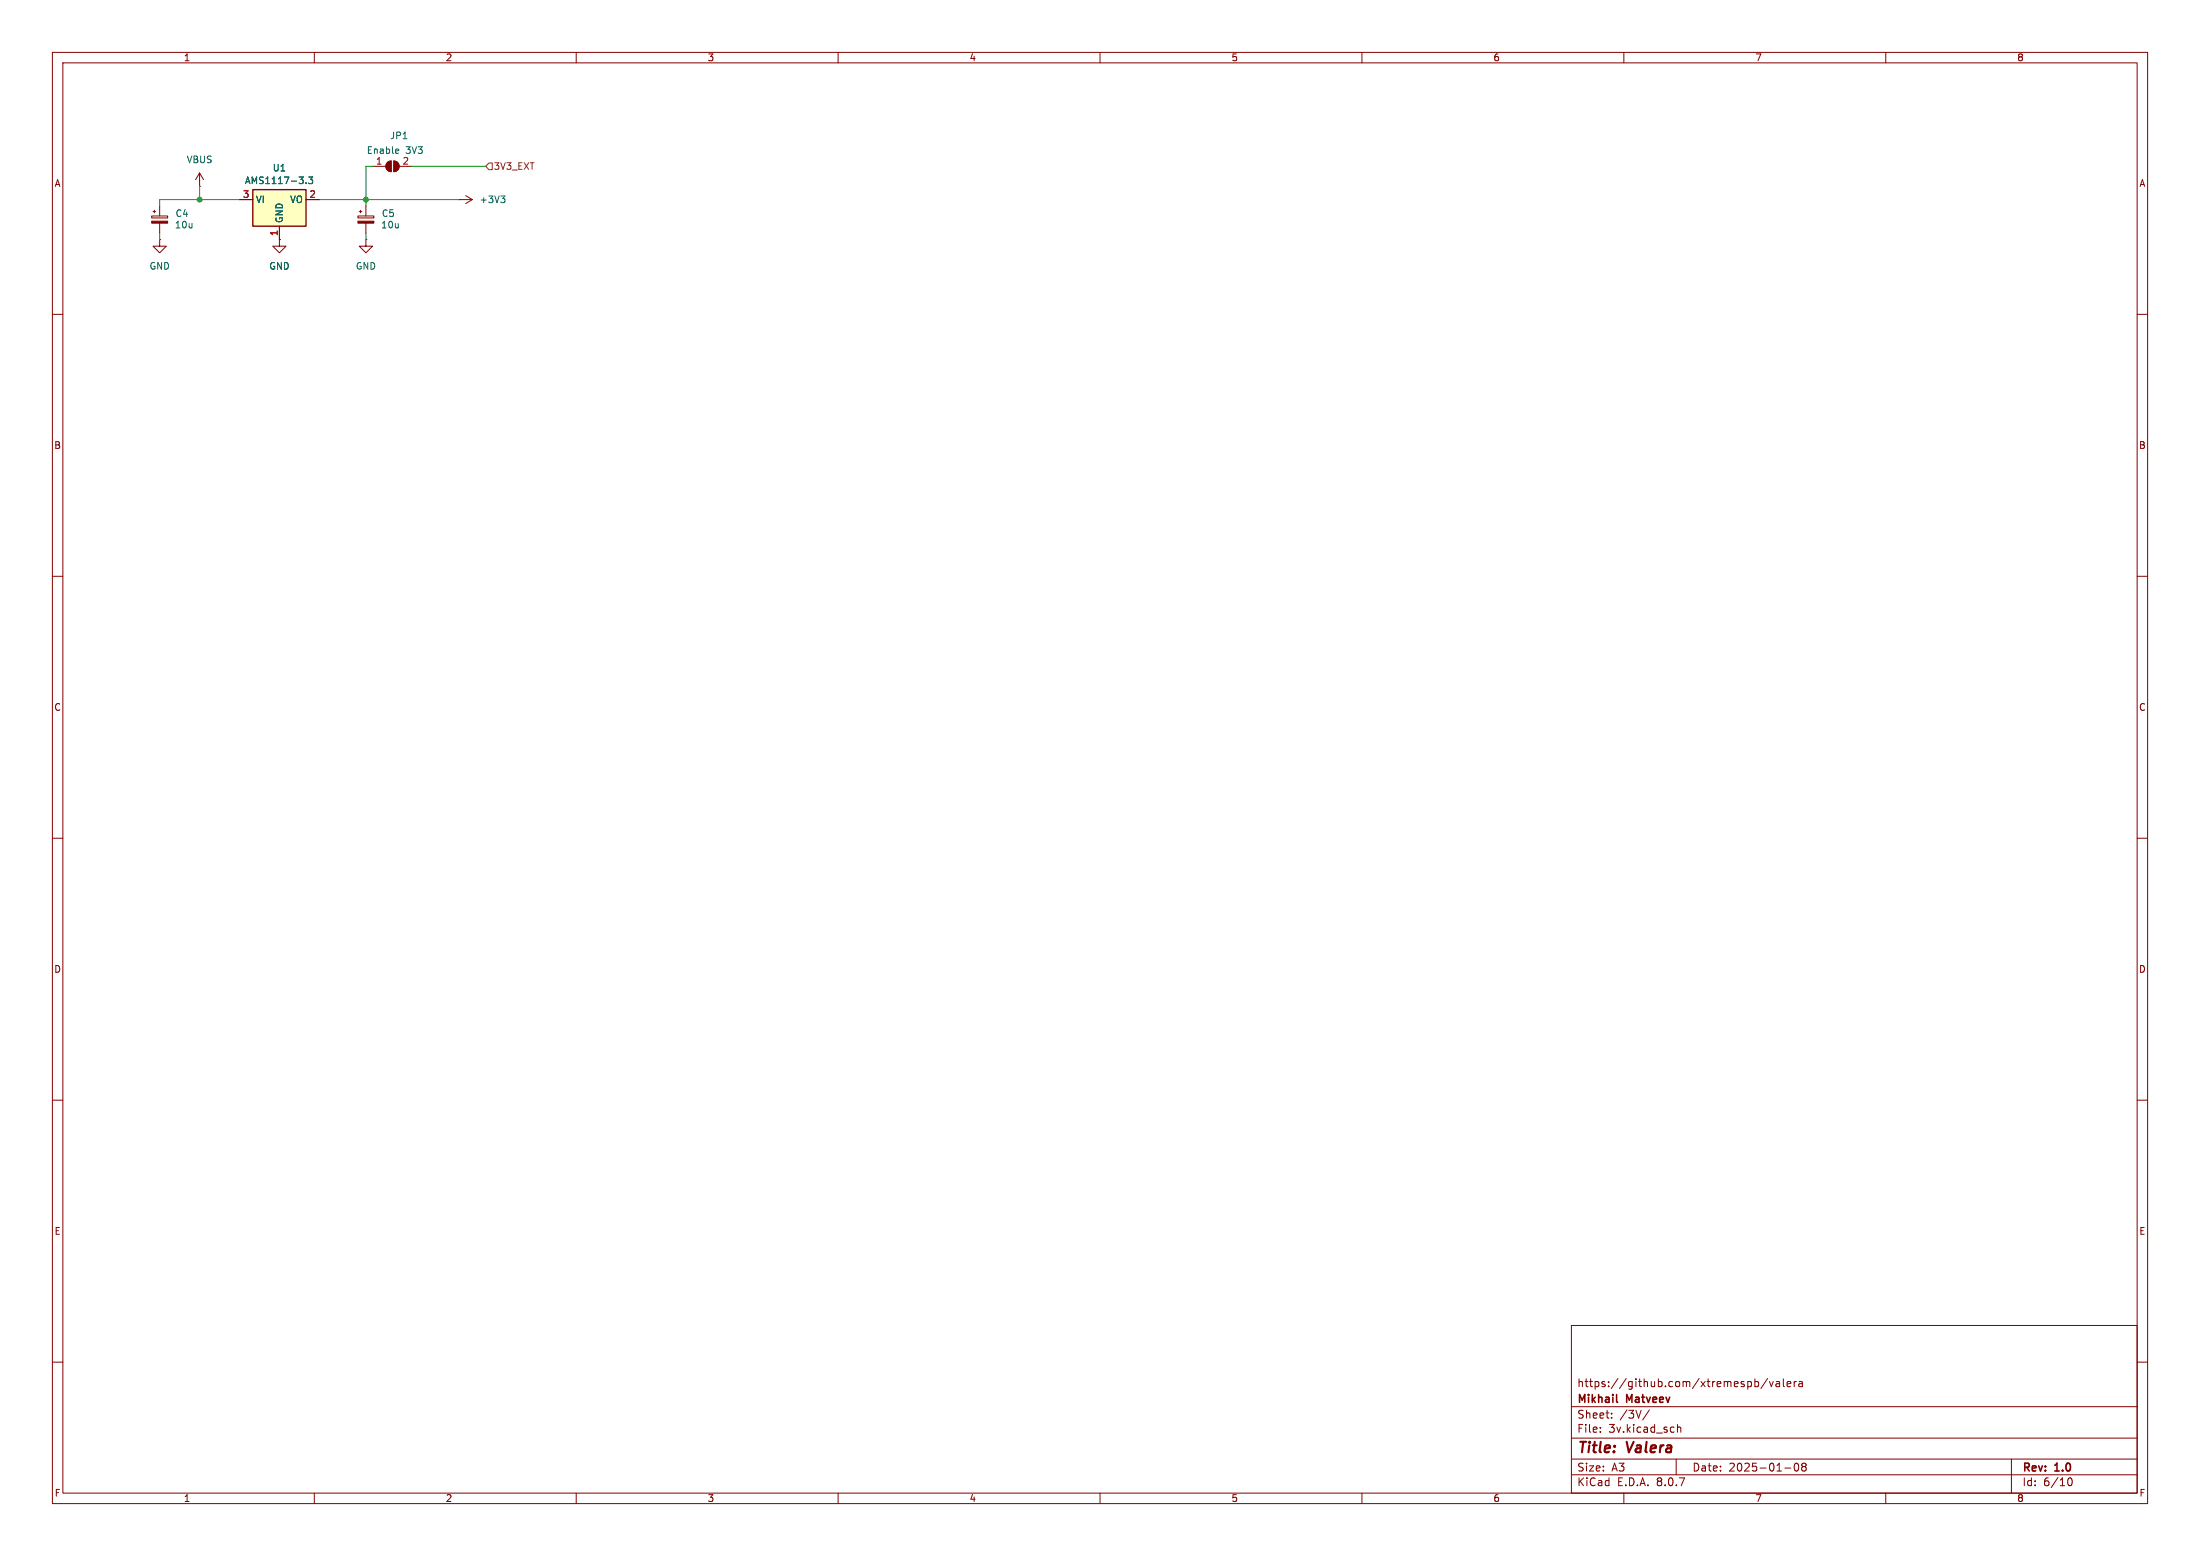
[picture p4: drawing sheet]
<svg xmlns="http://www.w3.org/2000/svg" width="420mm" height="297mm" viewBox="0 0 420 297" stroke-linecap="round" stroke-linejoin="round" font-family="sans-serif">
<g fill="none" stroke="#840000" stroke-width=".19">
<path d="M10 10h400v277h-400zM12 12h396v273h-396zM60 10v2M110 10v2M160 10v2M210 10v2M260 10v2M310 10v2M360 10v2M30.5 39.4v1.8M69.8 39.4v1.8M71.1 31.8h2.6"/>
<path d="M74 31l.7-.3v2.1a1.02 1.02 0 0 1-1-.7 1.02 1.02 0 0 1 .3-1.1zM75.2 30.7a1.02 1.02 0 0 1 1 1.1 1.02 1.02 0 0 1-1 1zM76.2 31.8h2.5M87.6 38.1h.1M87.6 38.1h2.6M88.9 37.3l1.3 .8M90.2 38.1l-1.3 .8M29 41.2h3v.4h-3zM29.2 40.4h.5M29.5 40.1v.5M30.5 45.7v1.3h1.2l-1.2 1.3-1.3-1.3h1.3M30.5 45.7h.1"/>
<path d="M30.5 42.6v1.9M68.3 41.2h3.1v.4h-3.1zM68.6 40.4h.5M68.8 40.1v.5M69.8 45.7v1.3h1.3l-1.3 1.3-1.2-1.3h1.2M69.8 45.7h.1M69.8 42.6v1.9M10 60h2M408 60h2M10 110h2M408 110h2M10 160h2"/>
<path d="M408 160h2M10 210h2M408 210h2M300 253h108v32h-108zM10 260h2M300 278.5h108M300 274.5h108M300 268.5h108M305.5 273.2v.2M305.5 272.5v.1M307.7 270.5v.2M307.7 269.8v.1"/>
<path d="M314.9 269.1l-1.3 1.9M320 278.5v3M320.2 271.9v1.5M320.2 272.5l.2-.1 .4 .1 .1 .9M335 263.8l.4-.1 .3 .3-.1 .6h-.6M335 263.2v1.5M337.4 263.1l-1.2 1.9M337.8 263.7l.4 1 .3-1M339.1 263.8h.6v.9M339.7 264l-.5 .1a.29 .29 0 0 0-.2 .3 .29 .29 0 0 0 .2 .3l.5-.1M340.4 263.2v1.3l.3 .2M341.2 264.2l.7-.2-.1-.2-.4-.1-.2 .2v.7h.6"/>
<path d="M342.5 263.7v1M342.7 279.4l.2-.1a.8 .8 0 0 1 .5 .7 .8 .8 0 0 1-.5 .8l-.2-.2-.2-.4zM342.9 263.7l-.2 .1-.2 .2M343.4 263.8h.6l.1 .9M344.1 264l-.5 .1a.29 .29 0 0 0-.2 .3 .29 .29 0 0 0 .2 .3l.5-.1M344.2 279.9l-.3-.3 .3-.3 .5 .1 .1 .2-.3 .3M344.2 279.9l-.3 .3 .1 .4 .2 .2 .5-.1 .1-.2-.1-.4-.2-.2M344.2 279.9h.3M384 278.5v6.5M408 260h2M60 285v2M110 285v2"/>
<path d="M160 285v2M210 285v2M260 285v2M300 281.5h108M310 285v2M340.7 280.2h1.2M360 285v2M394.7 282.7l.2-.5 .2-.1a.8 .8 0 0 1 .5 .7 .8 .8 0 0 1-.5 .8l-.2-.2-.2-.4"/>
</g>
<path d="M308.6 267.5l.2 .2" fill="none" stroke="#840000" stroke-width=".3"/>
<g fill="#840000" stroke="#840000" stroke-width=".19">
<path d="M29 42.2h3v.4h-3z"/>
<path d="M68.3 42.2h3.1v.4h-3.1z"/>
<path d="M74 31l.7-.3v2.1a1.02 1.02 0 0 1-1-.7 1.02 1.02 0 0 1 .3-1.1z"/>
<path d="M75.2 30.7a1.02 1.02 0 0 1 1 1.1 1.02 1.02 0 0 1-1 1z"/>
</g>
<path d="M76 28.4l.1 .3-.6 .2M76.1 29.2l-.1 .1M95.6 37.4h.8l-.4 .5M96.1 37.9l.3 .2v.3l-.3 .3" fill="none" stroke="#006464" stroke-width=".19"/>
<path d="M48.3 36.2h10.1v7h-10.1z" fill="#ffffc2"/>
<path d="M48.3 36.2h10.1v7h-10.1z" fill="none" stroke="#840000" stroke-width=".25"/>
<path d="M38.1 35.6h.1M38.1 33l-.8 1.3M38.1 33v2.6M38.1 33l.8 1.3M45.7 38.1h2.6M58.4 38.1h2.6M53.3 45.7v1.3h1.3l-1.3 1.3-1.2-1.3h1.2M53.3 45.7h.1M53.3 43.2v2.5" fill="none" stroke="#840000" stroke-width=".19"/>
<path d="M58.4 34.9v.2M58.9 33.8h.8l-.4 .5 .3 .1v.5l-.2 .2-.5-.2" fill="none" stroke="#006464" stroke-width=".19"/>
<path d="M93.3 31.1h.7v1.3h-.7l-.6-.6z" fill="none" stroke="#725600" stroke-width=".19"/>
<path d="M38.1 35.6v2.5M45.7 38.1h-15.2v1.3M61 38.1h26.6M71.1 31.8h-1.3v7.6M78.7 31.8h14M30.5 44.5v1.2M69.8 44.5v1.2" fill="none" stroke="#009600" stroke-width=".19"/>
<g fill="#009600" stroke="#009600" stroke-width=".19">
<circle cx="38.1" cy="38.1" r=".46"/>
<circle cx="69.8" cy="38.1" r=".46"/>
</g>
<g font-size="2.8" fill="#840000">
<text x="301" y="277.9">Title:</text>
<text x="310.6" y="277.9">Valera</text>
</g>
<g font-size="2.1" fill="#840000">
<text x="301" y="268.2">Mikhail</text>
<text x="301" y="265">https://github.com/xtremespb/valera</text>
<text x="310.6" y="268.2">Matveev</text>
<text x="301" y="273.7">File:</text>
<text x="301" y="271">Sheet:</text>
<text x="307.1" y="273.7">3v.kicad_sch</text>
<text x="309.2" y="271">/3V/</text>
<text x="301" y="281.1">Size:</text>
<text x="307.6" y="281.1">A3</text>
<text x="323" y="281.1">Date:</text>
<text x="330" y="281.1">2025-01-08</text>
<text x="386" y="281.3">Rev:</text>
<text x="392.4" y="281.3">1.0</text>
<text x="301" y="283.9">KiCad</text>
<text x="308.7" y="283.9">E.D.A.</text>
<text x="316.3" y="283.9">8.0.7</text>
<text x="386" y="283.9">Id:</text>
<text x="390.1" y="283.9">6/10</text>
</g>
<g font-size="1.8" fill="#840000">
<text x="35" y="11.9">1</text>
<text x="85" y="11.9">2</text>
<text x="135" y="11.9">3</text>
<text x="185" y="11.9">4</text>
<text x="235" y="11.9">5</text>
<text x="285" y="11.9">6</text>
<text x="335" y="11.9">7</text>
<text x="385" y="11.9">8</text>
<text x="10.3" y="35.9">A</text>
<text x="408.3" y="35.9">A</text>
<text x="10.3" y="85.9">B</text>
<text x="408.2" y="85.9">B</text>
<text x="10.3" y="135.9">C</text>
<text x="408.2" y="135.9">C</text>
<text x="10.3" y="185.9">D</text>
<text x="408.2" y="185.9">D</text>
<text x="10.3" y="235.9">E</text>
<text x="408.3" y="235.9">E</text>
<text x="10.3" y="285.9">F</text>
<text x="35" y="286.9">1</text>
<text x="85" y="286.9">2</text>
<text x="135" y="286.9">3</text>
<text x="185" y="286.9">4</text>
<text x="235" y="286.9">5</text>
<text x="285" y="286.9">6</text>
<text x="335" y="286.9">7</text>
<text x="385" y="286.9">8</text>
<text x="408.3" y="285.9">F</text>
</g>
<g font-size="1.8" fill="#006464">
<text x="69.9" y="29.6">Enable</text>
<text x="74.4" y="26.8">JP1</text>
<text x="77.4" y="29.6">3V3</text>
<text x="35.5" y="31.3">VBUS</text>
<text x="46.6" y="35.3">AMS1117-3.3</text>
<text x="52" y="32.9">U1</text>
<text x="33.4" y="41.6">C4</text>
<text x="48.8" y="39">VI</text>
<text x="55.3" y="39">VO</text>
<text x="72.8" y="41.6">C5</text>
<text x="91.4" y="39">+3V3</text>
<text x="33.3" y="43.8">10u</text>
<text x="54.2" y="42.7" transform="rotate(-90 54.2 42.7)">GND</text>
<text x="72.7" y="43.8">10u</text>
<text x="28.4" y="51.7">GND</text>
<text x="51.3" y="51.7">GND</text>
<text x="67.8" y="51.7">GND</text>
</g>
<g font-size="1.8" fill="#a90000">
<text x="71.7" y="31.5">1</text>
<text x="76.8" y="31.5">2</text>
<text x="46.3" y="37.8">3</text>
<text x="59" y="37.8">2</text>
<text x="53.1" y="45.2" transform="rotate(-90 53.1 45.2)">1</text>
</g>
<text font-size="1.8" fill="#725600" x="94.2" y="32.6">3V3_EXT</text>
</svg>
